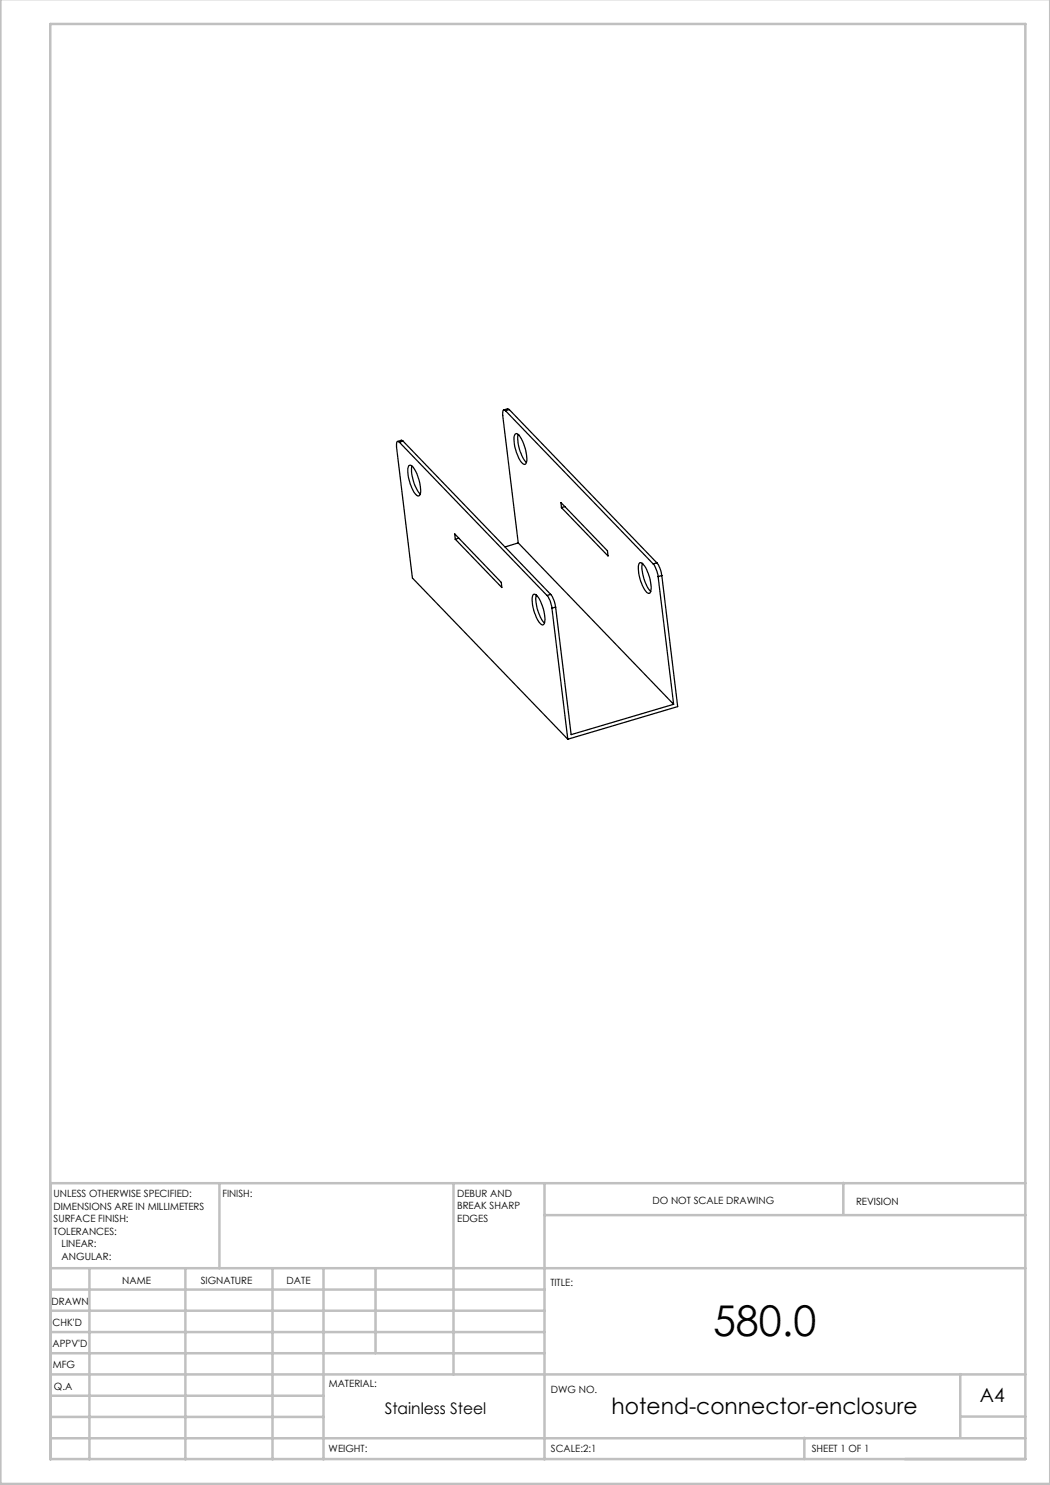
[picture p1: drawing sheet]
<svg xmlns="http://www.w3.org/2000/svg" width="210mm" height="297mm" viewBox="0 0 210 297" stroke-linecap="round" stroke-linejoin="round" font-family="sans-serif">
<g fill="none" stroke="#c0c0c0" stroke-width=".5">
<path d="M.1 -.1v296.9h209.9v-296.9M10.1 4.8h195v287h-195zM43.9 236.6v17M90.7 236.6v38.3M108.9 236.6v55.3M168.7 236.6v6.3M205.1 236.6h-195v55.3M10.1 253.6h195M10.1 257.9h98.8M17.9 253.6v38.3M37.1 253.6v38.3M54.5 253.6v38.3"/>
<path d="M64.7 253.6v38.3M75.1 253.6v17M108.9 243h96.2M10.1 270.6h98.8M10.1 266.4h98.8M10.1 262.1h98.8M10.1 279.1h54.6M10.1 274.9h195M192.1 274.8v12.7M10.1 287.7h195M10.1 283.4h54.6M160.9 287.5v4.3"/>
<path d="M192.1 283.3h13"/>
</g>
<g fill="none" stroke="#000" stroke-width=".25">
<path d="M79.9 88.4l-.3-.1-.2 .1-.1 1 3.2 26.2 31.1 32.2M79.9 88.4l29.5 30.7M80.6 88.2l-.3-.2-.8 .3M80.6 88.2l-.7 .2M80.6 88.2l29.5 30.7M81.8 93.1l.2-.1a4.2 4.2 0 0 1 1.8 3.1 3.8 3.8 0 0 1 .1 3 1.3 1.3 0 0 1-1.4-1.1l-.3-.8a5.9 5.9 0 0 1-.4-4.1zM82.4 93.2a8.1 8.1 0 0 0 1.6 5.6M101.1 82.2l-.3-.2-.2 .1-.1 1 3.1 25.5M101.1 82.2l29.5 30.6M101.8 81.9l-.2-.2-.8 .3M101.8 81.9l-.7 .3M101.8 81.9l29.6 30.7"/>
<path d="M103 86.9l.3-.2a4.2 4.2 0 0 1 1.8 3 3.8 3.8 0 0 1 0 3.1 1.31 1.31 0 0 1-1.3-1.1l-.2-.4a6.7 6.7 0 0 1-.7-4.3zM103.6 86.9a7.7 7.7 0 0 0 1.7 5.6M90.9 106.8l9.4 9.7 .1 1-9.3-9.7zM91.8 107.6l-.7 .2M103.6 108.6l31.1 32.3M103.6 108.6l-2.6 .8M106.6 119l.2-.2a2.06 2.06 0 0 1 1.4 1.8 6 6 0 0 1 .6 4.2l-.1 .1a1.31 1.31 0 0 1-1.3-1.1 7.6 7.6 0 0 1-.9-4.7zM107.2 119a7.5 7.5 0 0 0 1.7 5.6M109.4 119.1a4.5 4.5 0 0 1 1 2.5M110.1 118.9a5.3 5.3 0 0 1 1 2.5M110.1 118.9l-.7 .2M112.2 100.5l9.3 9.7 .1 1-9.3-9.7z"/>
<path d="M113 101.3l-.7 .2M127.9 112.6l.1-.1a2.06 2.06 0 0 1 1.5 1.8 6 6 0 0 1 .5 4.2l-.2 .2a3.1 3.1 0 0 1-1.6-2.4 5.7 5.7 0 0 1-.3-3.7zM128.5 112.7a7.7 7.7 0 0 0 1.6 5.6M130.6 112.8a5.7 5.7 0 0 1 1 2.5M131.4 112.6a5.3 5.3 0 0 1 1 2.5M131.4 112.6l-.8 .2M131.6 115.3l3.1 25.6M132.4 115.1l-.8 .2M132.4 115.1l3.1 26.2-21.9 6.5M110.4 121.6l3.2 26.2M111.1 121.4l-.7 .2M111.1 121.4l3.1 25.5 20.5-6"/>
</g>
<text font-size="8.5" x="142.6" y="267.2">580.0</text>
<text font-size="4.5" x="122.3" y="282.7">hotend-connector-enclosure</text>
<text font-size="3.9" x="196" y="280.4">A4</text>
<text font-size="3.2" x="76.9" y="282.8">Stainless Steel</text>
<g font-size="2">
<text x="10.7" y="239.5">UNLESS OTHERWISE SPECIFIED:</text>
<text x="44.5" y="239.5">FINISH:</text>
<text x="91.4" y="239.4">DEBUR AND</text>
<text x="10.7" y="242">DIMENSIONS ARE IN MILLIMETERS</text>
<text x="10.7" y="244.5">SURFACE FINISH:</text>
<text x="91.4" y="241.9">BREAK SHARP</text>
<text x="91.4" y="244.4">EDGES</text>
<text x="130.5" y="240.8">DO NOT SCALE DRAWING</text>
<text x="171.2" y="241">REVISION</text>
<text x="10.7" y="247">TOLERANCES:</text>
<text x="12.3" y="249.5">LINEAR:</text>
<text x="12.3" y="252">ANGULAR:</text>
<text x="24.4" y="256.9">NAME</text>
<text x="40.1" y="256.8">SIGNATURE</text>
<text x="57.3" y="256.8">DATE</text>
<text x="110.1" y="257.1">TITLE:</text>
<text x="10.3" y="260.9">DRAWN</text>
<text x="10.5" y="269.3">APPV'D</text>
<text x="10.5" y="265.2">CHK'D</text>
<text x="10.6" y="273.6">MFG</text>
<text x="10.8" y="278">Q.A</text>
<text x="65.8" y="277.4">MATERIAL:</text>
<text x="110.2" y="278.5">DWG NO.</text>
<text x="65.7" y="290.4">WEIGHT:</text>
<text x="110.2" y="290.5">SCALE:2:1</text>
<text x="162.4" y="290.4">SHEET 1 OF 1</text>
</g>
</svg>
